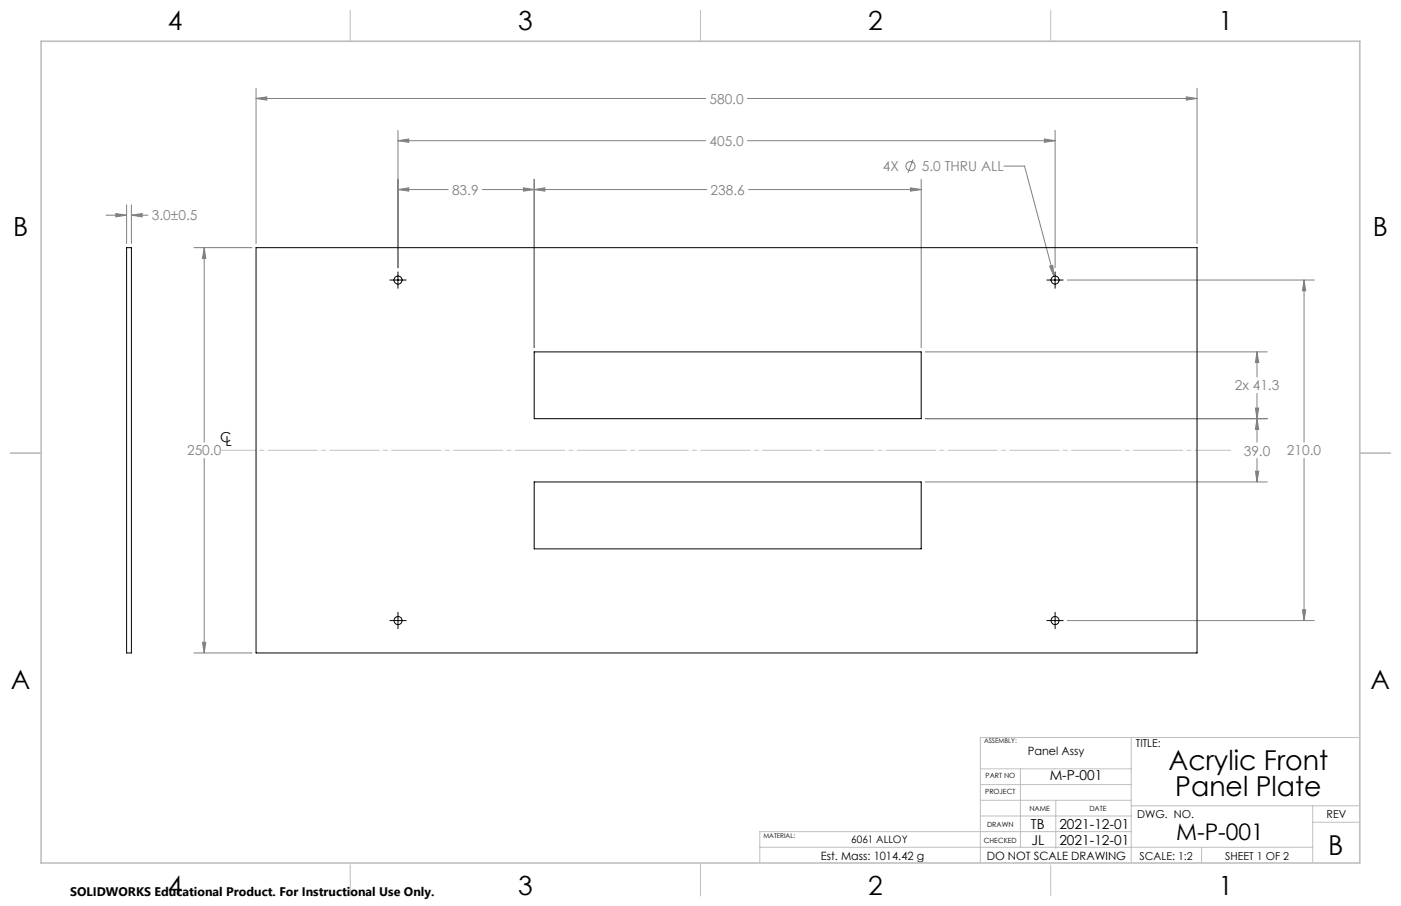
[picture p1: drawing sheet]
<svg xmlns="http://www.w3.org/2000/svg" width="432mm" height="279mm" viewBox="0 0 432 279" stroke-linecap="round" stroke-linejoin="round" font-family="sans-serif">
<g fill="none" stroke="#808080" stroke-width=".31">
<path d="M78.9 30.4l3.3-.5v1zM78.9 27.2v47.9M78.9 30.4h138.6M230.4 30.4h138.5M365.6 29.9l3.3 .5-3.3 .5zM368.9 27.2v47.9M122.7 58.5l3.3-.6v1zM122.7 43.4l3.3-.5v1zM122.7 58.5h15.4M122.7 40.2v42.4M122.7 43.4h94.8M148.7 58.5h69.1"/>
<path d="M161.3 57.9l3.3 .6-3.3 .4zM164.6 58.5l3.3-.6v1zM164.6 55.3v51.9M230.4 43.4h94.8M230.7 58.5h53.2M280.6 57.9l3.3 .6-3.3 .4zM281.4 49.2l-1.6 4.1M283.9 55.3v51.9M309.4 51.2h6.4l9 34M321.9 42.9l3.3 .5-3.3 .5zM325.2 40.2v42.4M32.7 66.4h6.3"/>
<path d="M35.7 65.9l3.3 .5-3.3 .5zM39 63.2v11.9M40.5 66.4l3.3-.5v1zM40.5 63.2v11.9M40.5 66.4h5.1M59.8 76.4h17.8M62.9 76.4l.5 3.3h-1zM62.9 76.4v59.9M323.5 82.1l1-.3 .3 3.4zM329 86.4h76.1M401.9 86.4l.5 3.3h-1zM401.9 86.4v49.9"/>
<path d="M285.2 108.5h105.4M387.4 108.5l.5 3.3h-1zM387.4 108.5v7.8M285.2 129.1h105.4M386.9 125.8h1l-.5 3.3zM387.4 129.1l.5 3.3h-1zM387.4 121.3v15.1M62.9 141.4v60M285.2 148.6h105.4M386.9 145.3h1l-.5 3.3zM387.4 141.4v7.2M401.9 141.4v50"/>
<path d="M62.4 198.1h1l-.5 3.3zM329 191.4h76.1M401.4 188.1h1l-.5 3.3zM59.8 201.4h17.8"/>
<circle cx="280.6" cy="51.2" r="1.4"/>
</g>
<path d="M120.2 86.4h5M122.7 83.9v5M322.7 86.4h5M325.2 83.9v5M120.2 191.4h5M122.7 188.8v5.1M322.7 191.4h5M325.2 188.8v5.1" fill="none" stroke="#000" stroke-width=".31"/>
<path d="M379.3 138.9h-311.5" fill="none" stroke="#c0c0c0" stroke-width=".31" stroke-dasharray="15.2 1.3 1.3 1.3" stroke-dashoffset="4.3"/>
<g fill="none" stroke="#c0c0c0" stroke-width=".31">
<path d="M12.7 12.7h406.4M108 3.2v9.5M215.9 3.2v9.5M323.8 3.2v9.5M3.1 139.7h9.6M419.1 139.7h9.5M302.2 237.1h46.5M314.5 237.1v24.2M348.7 227.4v38.7M419.1 227.4h-116.9v38.7M302.2 246.8h46.5M302.2 251.6h46.5"/>
<path d="M302.2 242h46.5M325.4 246.8v14.9M348.7 248.5h70.4M348.7 256.5h-114.5v9.6M404.6 248.5v17.6M404.6 253.6h14.5M108 266.7v9.6M215.9 266.7v9.6M234.2 261.3h170.4M323.8 266.7v9.6M370.3 261.3v4.8"/>
</g>
<path d="M12.7 12.7h406.4v253.4h-406.4z" fill="none" stroke="#c0c0c0" stroke-width=".5"/>
<path d="M164.6 58.5l3.3-.6v1zM280.6 57.9l3.3 .6-3.3 .4zM387.4 108.5l.5 3.3h-1zM386.9 125.8h1l-.5 3.3zM387.4 129.1l.5 3.3h-1zM386.9 145.3h1l-.5 3.3zM122.7 58.5l3.3-.6v1zM161.3 57.9l3.3 .6-3.3 .4zM401.9 86.4l.5 3.3h-1zM401.4 188.1h1l-.5 3.3zM122.7 43.4l3.3-.5v1zM321.9 42.9l3.3 .5-3.3 .5zM323.5 82.1l1.3 3.1-.3-3.4zM62.9 76.4l.5 3.3h-1zM62.4 198.1h1l-.5 3.3zM365.6 29.9l3.3 .5-3.3 .5zM78.9 30.4l3.3-.5v1zM35.7 65.9l3.3 .5-3.3 .5zM40.5 66.4l3.3-.5v1z" fill="#808080"/>
<g fill="none" stroke="#000" stroke-width=".31">
<path d="M39 76.4h1.5v125h-1.5zM78.9 76.4h290v125h-290zM164.6 108.5h119.3v20.6h-119.3zM164.6 148.6h119.3v20.7h-119.3z"/>
<circle cx="122.7" cy="86.4" r="1.25"/>
<circle cx="325.2" cy="86.4" r="1.24"/>
<circle cx="122.7" cy="191.4" r="1.26"/>
<circle cx="325.2" cy="191.4" r="1.25"/>
</g>
<g font-size="8.5">
<text x="360.2" y="237.5">Acrylic Front</text>
<text x="362.2" y="245.6">Panel Plate</text>
<text x="409.4" y="263.6">B</text>
</g>
<g font-size="8.1">
<text x="51.7" y="9.3">4</text>
<text x="159.7" y="9.3">3</text>
<text x="267.6" y="9.3">2</text>
<text x="375.6" y="9.3">1</text>
<text x="4" y="72.8">B</text>
<text x="423.1" y="72.8">B</text>
<text x="3.3" y="212.5">A</text>
<text x="422.4" y="212.5">A</text>
<text x="51.7" y="276">4</text>
<text x="159.7" y="276">3</text>
<text x="267.6" y="276">2</text>
<text x="375.6" y="276">1</text>
</g>
<text font-size="7.1" x="362.5" y="259.1">M-P-001</text>
<g font-size="4.2" fill="#808080">
<text x="218.7" y="32">580.0</text>
<text x="218.7" y="45">405.0</text>
<text x="272.1" y="52.8">4X</text>
<text x="284.1" y="52.8">5.0 THRU ALL</text>
<text x="139.3" y="60">83.9</text>
<text x="219" y="60">238.6</text>
<text x="46.8" y="68">3.0±0.5</text>
<text x="380.6" y="120.4">2x 41.3</text>
<text x="57.7" y="140.5">250.0</text>
<text x="383.3" y="140.5">39.0</text>
<text x="396.7" y="140.5">210.0</text>
</g>
<g font-size="4.2">
<text x="67.9" y="136.3">C</text>
<text x="69.5" y="137.5">L</text>
<text x="323.5" y="240.5">M-P-001</text>
<text x="317.8" y="255.5">TB</text>
<text x="326.5" y="255.5">2021-12-01</text>
<text x="317.9" y="260.6">JL</text>
<text x="326.5" y="260.6">2021-12-01</text>
</g>
<text font-size="3.8" x="21.6" y="276.3">SOLIDWORKS Educational Product. For Instructional Use Only.</text>
<g font-size="3.5">
<text x="316.8" y="232.8">Panel Assy</text>
<text x="253" y="265.2">Est. Mass: 1014.42 g</text>
<text x="304.1" y="265.2">DO NOT SCALE DRAWING</text>
</g>
<g font-size="3.4">
<text x="350.1" y="230.5">TITLE:</text>
<text x="350.5" y="252.1">DWG. NO.</text>
<text x="408.9" y="252.4">REV</text>
<text x="351.2" y="265.2">SCALE: 1:2</text>
<text x="377.6" y="265.2">SHEET 1 OF 2</text>
</g>
<text font-size="3.2" x="262.3" y="260.1">6061 ALLOY</text>
<g font-size="2.2">
<text x="303.6" y="245">PROJECT</text>
<text x="303.8" y="240">PART NO</text>
<text x="317.3" y="250">NAME</text>
<text x="335.8" y="250">DATE</text>
<text x="304.2" y="255">DRAWN</text>
<text x="303.2" y="260.1">CHECKED</text>
</g>
<g font-size="2">
<text x="303.3" y="229.2">ASSEMBLY:</text>
<text x="235.3" y="258.5">MATERIAL:</text>
</g>
</svg>
